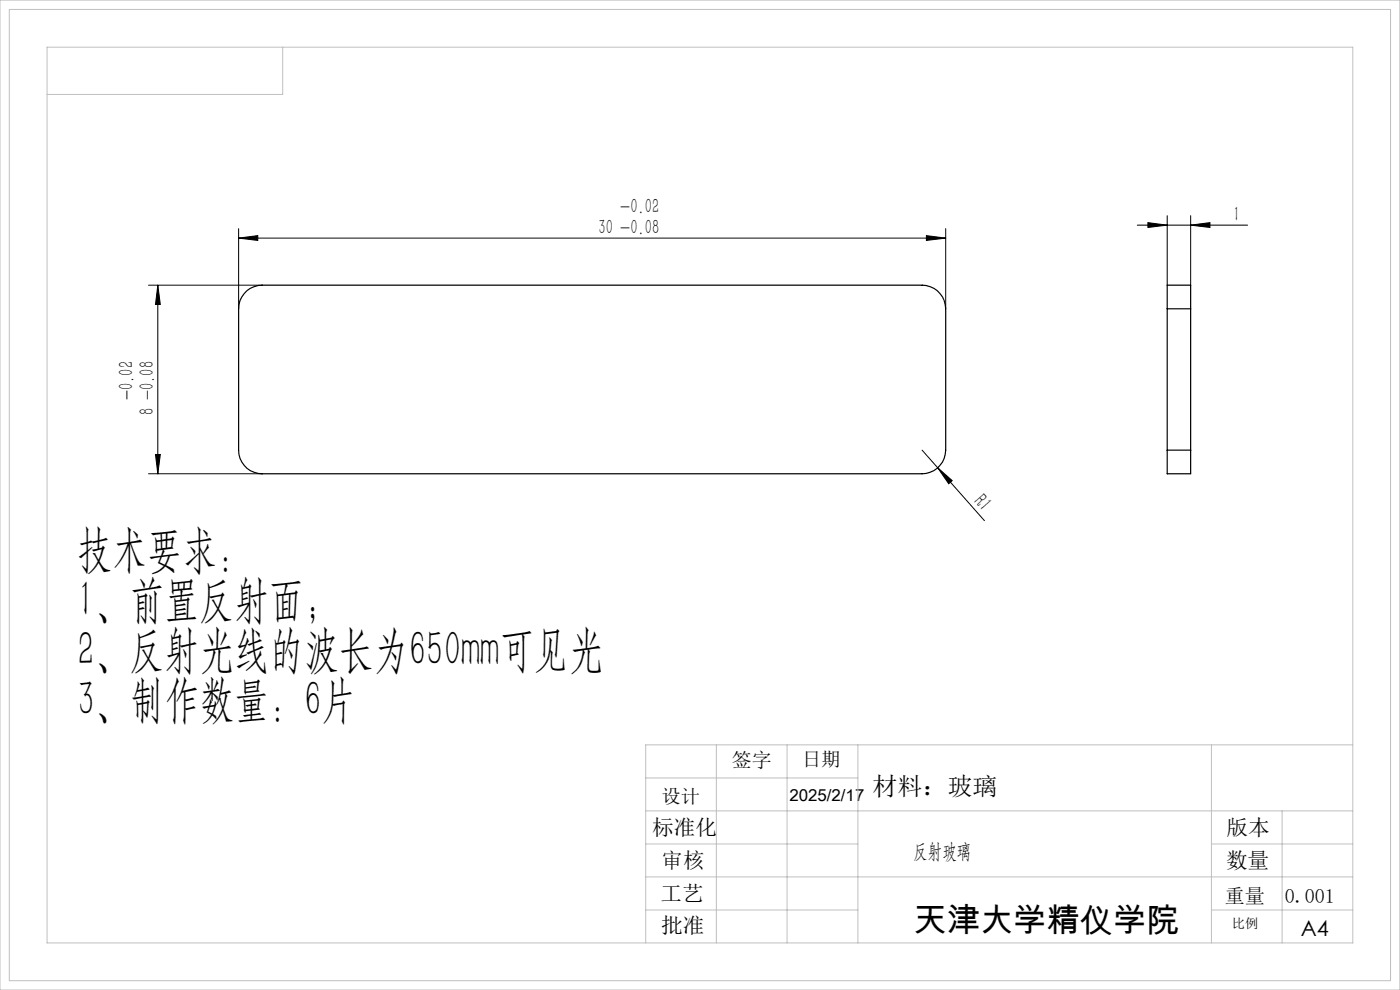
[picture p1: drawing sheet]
<svg xmlns="http://www.w3.org/2000/svg" width="297mm" height="210mm" viewBox="0 0 297 210" stroke-linecap="round" stroke-linejoin="round" font-family="sans-serif">
<g fill="none" stroke="#000" stroke-width=".21">
<path d="M50.6 50.5l4.1-.5v1zM50.6 48.5v17M50.6 50.5h150M196.5 50l4.1 .5-4.1 .5zM200.6 48.5v17M241.3 47.8h23.4M243.5 47.2l4.1 .6-4.1 .5zM247.6 45.7v14.8M252.6 47.8l4.1-.6v1.1zM252.6 45.7v14.8M31.5 60.5h24.1M33.5 60.5l.5 4.1h-1z"/>
<path d="M33.5 60.5v40M33 96.4h1l-.5 4.1zM195.6 95.5l3.3 3.7M198.9 99.2l3.1 2.7-.7 .7zM198.9 99.2l9.9 11.2M31.5 100.5h24.1"/>
</g>
<g fill="none" stroke="#c0c0c0" stroke-width=".21">
<path d="M0 0h297v210h-297zM2 2h293v206h-293zM10 10h277v190h-277zM60 10v10h-50M152 158v42M167 158v42M182 158v42M257 158v42M287 158h-150v42M137 165h45M137 172h150M137 179h45"/>
<path d="M257 179h30M272 172v28M137 186h150M137 193h45M257 193h30"/>
</g>
<g fill="#000">
<path d="M198.9 99.2l3.1 2.7-.7 .7z"/>
<path d="M50.6 50.5l4.1-.5v1zM196.5 50l4.1 .5-4.1 .5z"/>
<path d="M252.6 47.8l4.1-.6v1.1zM243.5 47.2l4.1 .6-4.1 .5z"/>
<path d="M33.5 60.5l.5 4.1h-1zM33 96.4h1l-.5 4.1z"/>
</g>
<path d="M52.4 61.7a5.4 5.4 0 0 1 3.2-1.2h140a5 5 0 0 1 5 5v30a5.1 5.1 0 0 1-5 5h-140a5 5 0 0 1-5-5v-30a4.9 4.9 0 0 1 1.8-3.8zM247.6 65.5v-5h5v5M247.6 65.5h5M247.6 65.5v30M252.6 65.5v30M247.6 95.5v5h5v-5M247.6 95.5h5" fill="none" stroke="#000" stroke-width=".25"/>
<g font-size="10.6">
<text x="16.4" y="120.1">技术要求：</text>
<text x="16.4" y="130.6">1、前置反射面；</text>
<text x="16.4" y="141.2">2、反射光线的波长为650mm可见光</text>
<text x="16.4" y="151.8">3、制作数量：6片</text>
</g>
<text font-size="7.1" x="193.8" y="197.8">天津大学精仪学院</text>
<text font-size="5.3" x="185.1" y="168.6">材料：玻璃</text>
<g font-size="4.6">
<text x="138.4" y="177.1">标准化</text>
<text x="260.2" y="177.2">版本</text>
<text x="140.3" y="184.2">审核</text>
<text x="260.1" y="184.2">数量</text>
<text x="140.1" y="191.1">工艺</text>
<text x="140.2" y="198">批准</text>
<text x="276" y="198.4">A4</text>
</g>
<g font-size="4.4">
<text x="131.6" y="45.2">-0.02</text>
<text x="261.6" y="46.9">1</text>
<text x="127" y="49.6">30 -0.08</text>
<text x="28.3" y="84.9" transform="rotate(-90 28.3 84.9)">-0.02</text>
<text x="32.6" y="88" transform="rotate(-90 32.6 88)">8 -0.08</text>
<text x="206.5" y="106.4" transform="rotate(48 206.5 106.4)">R1</text>
<text x="193.8" y="182">反射玻璃</text>
</g>
<g font-size="4.2">
<text x="155.2" y="162.7">签字</text>
<text x="259.9" y="191.5">重量</text>
<text x="272.6" y="191.5">0.001</text>
</g>
<g font-size="4.1">
<text x="170.1" y="162.5">日期</text>
<text x="140.3" y="170.2">设计</text>
</g>
<text font-size="3.5" x="167.5" y="169.9">2025/2/17</text>
<text font-size="2.8" x="261.4" y="196.9">比例</text>
</svg>
